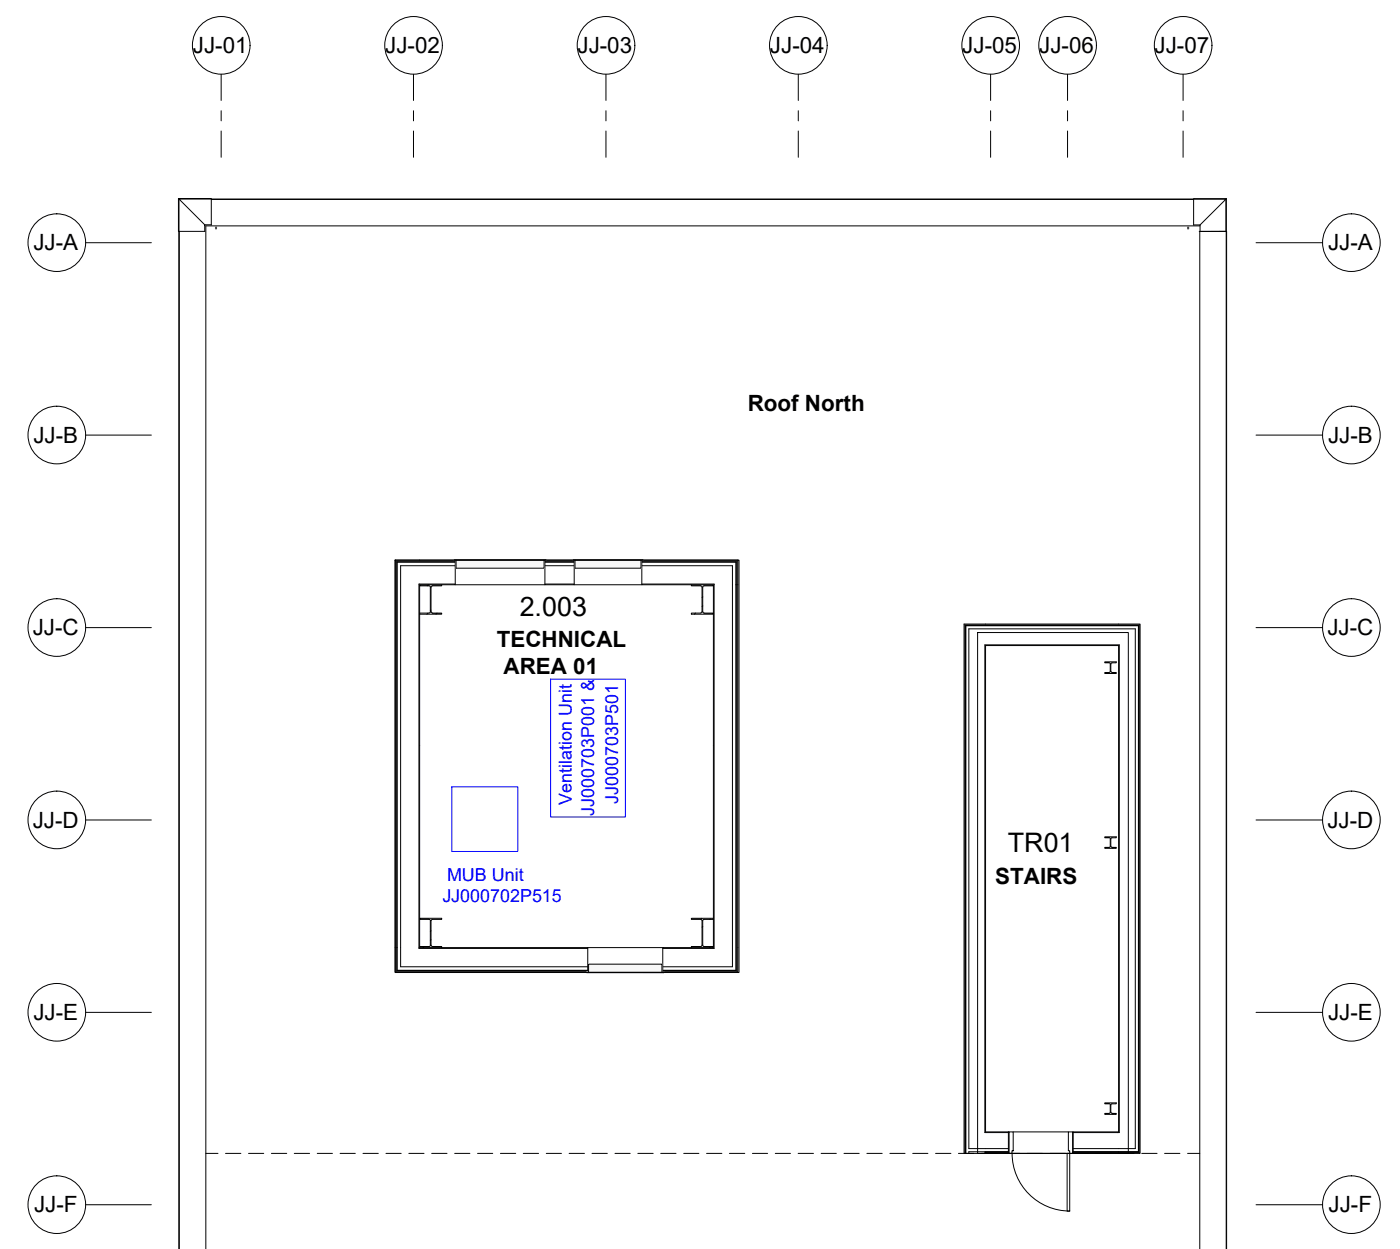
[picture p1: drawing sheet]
<svg xmlns="http://www.w3.org/2000/svg" width="433mm" height="386mm" viewBox="0 0 433 386" stroke-linecap="round" stroke-linejoin="round" font-family="sans-serif">
<!-- layer: A-WALL -->
<g fill="none" stroke="#000" stroke-width=".31">
<path d="M140.4 173.2h-18.2v127.4h59.2M140.8 173.2v7.6h-4.2M140.8 173.5h-18.3v126.8h59.3M140.8 174.9h-16.9v124h57.9M140.8 173.8h-18v119.2M168.5 173.2v7.6h9.1v-7.6M168.5 173.5h9.1M168.5 174.9h9.1M168.5 173.8h9.1M168.9 173.2h8.3M198.5 173.2v7.6h15.3M198.5 173.5h29.4v126.8h-22.9"/>
<path d="M198.5 174.9h28v124h-21.5M198.5 173.8h29.2v126.2h-22.7M198.8 173.2h29.4v127.4h-22.9M227.6 173.8v126.2h-22.6M129.8 181.1v8.5M129.8 189.9v94M140.8 180.6h-11.2v112.6h52.2M140.8 180.8h27.7M168.5 180.6h9.1M177.6 180.8h20.9M198.5 180.6h22.3v112.6h-15.8M220.6 181.1v8.5"/>
<path d="M220.6 189.9v94M298.6 193.4v163.2v-163.1M298.6 193.5h53.5M352.1 193.4v162.7v-162.6M122.8 293v7h59M129.8 284.3v8.3M136.6 293h68.4M181.8 293v7.6M213.8 293h-8.8v7.6M220.6 284.3v8.3M304.6 356.1v.5M304.8 356.4v.2"/>
<path d="M311.9 350h-7.1v-150.4h41.1v150.4h-14v6.6h20.7v-163.7h-54.5v163.7h6.7M311.9 350v6.6h-7.1M311.9 350.2h-7.3v-150.8h41.5v150.8h-14.2M311.9 356.4h-7.1v-.3h7.1h-12.3v.5M311.9 355.1h-12.3v-160.7h51.5v160.7h-19.2M311.9 350h.2M311.9 356.6h.2M313 356.6h17.8M313.3 350h17.1M331.7 350h.2M331.7 356.6h.2M331.9 356.4h20.4v-163.2h-53.9v163.4"/>
<path d="M331.9 356.1h20.2z"/>
</g>
<!-- layer: A-GENM -->
<g fill="none" stroke="#000" stroke-width=".31">
<path d="M55.2 61.4h10.1v8.2M55.2 61.4v10.1h8.2v-1.9M55.2 61.4l.2 .1v10M55.3 71.5v314.7M55.4 71.5v314.7M65.3 61.7h303.8M66.6 70.7h.4M66.6 70.3h.4M367.2 70.7h.4M367.2 70.3h.4M369.1 61.5h-313.7l7.9 8h2M369.1 61.6h10l-8 7.9h-2"/>
<path d="M370.9 71.6h.1M370.9 71.5h8.3M371.1 69.6v1.9M371.1 69.8h-307.4v316.4M379.2 71.5l.1 314.7M379.2 61.4h-10.1v8.2M379.2 61.4l-.1 10.1M379.2 61.4v10.1M371 386.2v-314.6l8.2-.1v314.7"/>
</g>
<!-- layer: S-COLS -->
<g fill="none" stroke="#000" stroke-width=".31">
<path d="M132.4 189.6l-.4 .3M132.5 180.8l-.4 .3M132.7 189.6h-2.9v.3h6.8v-.3h-2.9M132.7 181.1h-2.9v-.3h6.8v.3h-2.9l-.4 .4M132.7 181.1l.4 .4M133.1 181.6v7.5M133.1 189.1l-.4 .4M133.3 188.6l-.2 .2M133.3 181.6v7.5M133.3 189.1l.4 .4M135.2 189.6l-.4 .3M215.1 189.6l-.4 .3"/>
<path d="M216.7 189.6h-2.9v.3h6.8v-.3h-2.9M216.7 189.5l.4-.4v-7.8l-.4-.2h-2.9v-.3h6.8v.3h-2.9l-.3 .2-.1 7.8 .4 .4M217.3 184.5l-.2 .2M217.3 187.3l-.2 .2M343.3 205.3v2.2M343.4 205.3l-.4-.4h-1.3v-.3h3.5v.3h-1.3l-.3 .4M343.4 207.5l-.4 .4h-1.3v.3h3.5v-.3h-1.3l-.3-.4M343.5 205.3v2.2M344.4 207.9l-.3 .3M343.3 259.4v2.3M343.4 259.3l-.2-.3h-1.5v-.3h3.5v.3h-1.5l-.1 .3M343.5 259.4v2.3"/>
<path d="M343.4 261.6l-.4 .4h-1.3v.3h3.5v-.3h-1.3l-.3-.4M344.4 262l-.3 .3M131.2 292.6l-.4 .4M132.7 284.3h-2.9v-.4h6.8v.4h-2.9l-.4 .4M132.7 284.3l.4 .4M133.1 284.7v7.6M133.1 292.2l-.4 .4M133.3 284.7v7.6M133.3 287.8l-.2 .2M133.3 290.5l-.2 .2M133.3 292.2l.4 .4h2.9v.4h-6.8v-.4h2.9M213.8 283.9h6.8v.4h-2.9l-.3 .2-.1 7.7 .4 .4h2.9v.4h-6.8v-.4h2.9l.4-.2v-7.7l-.4-.4h-2.9z"/>
<path d="M217.1 283.9l-.4 .4M217.3 286.5l-.2 .2M219.7 284.1l-.2 .2M219.8 292.6l-.4 .4M343 344.2h-1.3v.3h3.5v-.3h-1.3M343.3 341.6v2.3M343.4 341.6l-.2-.3h-1.5v-.3h3.5v.3h-1.5l-.1 .3M343.4 343.8l-.4 .4M343.5 341.6v2.3M343.6 343.8l.3 .4M344.4 344.2l-.3 .3"/>
</g>
<!-- layer: A-GLAZ -->
<g fill="#f7f7f7" stroke="#f7f7f7" stroke-width=".31">
<path d="M140.4 173.1h28.5z"/>
<path d="M177.2 173.1h21.6z"/>
<path d="M181.4 300.6l23.9 .1zM181.4 300.6l23.9 .1z"/>
<path d="M182 298.1v2.5h22.7zM182 298.1h22.7v2.5z"/>
<path d="M140.4 173.1l28.5 .1zM140.4 173.1l28.5 .1z"/>
<path d="M141 173.2l27.3 2.5v-2.5zM141 173.2l27.3 2.5h-27.3z"/>
<path d="M177.2 173.1l21.6 .1zM177.2 173.1l21.6 .1z"/>
<path d="M177.8 173.2l20.4 2.5v-2.5zM177.8 173.2l20.4 2.5h-20.4z"/>
</g>
<path d="M140.4 173.1l28.5 .1zM141 173.2v2.5h27.3v-2.5M177.2 173.1l21.6 .1zM177.8 173.2v2.5h20.4v-2.5M181.4 300.6l23.9 .1zM182 300.6v-2.5h22.7v2.5" fill="none" stroke="#000" stroke-width=".31"/>
<!-- layer: A-DOOR -->
<path d="M313 356.6a17.8 17.8 0 0 0 17.8 17.8" fill="none" stroke="#000" stroke-width=".31"/>
<!-- layer: A-DOOR-FRAM -->
<path d="M312.1 350h1.2v5.8h-.3v.8h-.9zM330 356.6h.8v17.9h-.8zM330.4 350h1.3v6.6h-.9v-.8h-.4z" fill="none" stroke="#000" stroke-width=".31"/>
<!-- layer: S-GRID-IDEN -->
<g fill="none" stroke="#000" stroke-width=".31">
<circle cx="68.4" cy="14" r="8.9"/>
<circle cx="127.9" cy="14" r="8.9"/>
<circle cx="187.4" cy="14" r="8.9"/>
<circle cx="246.9" cy="14" r="8.9"/>
<circle cx="306.4" cy="14" r="8.9"/>
<circle cx="330.2" cy="14" r="8.9"/>
<circle cx="365.9" cy="14" r="8.9"/>
<circle cx="17.6" cy="75" r="8.9"/>
<circle cx="417.9" cy="75" r="8.9"/>
<circle cx="17.6" cy="134.5" r="8.9"/>
<circle cx="417.9" cy="134.5" r="8.9"/>
<circle cx="17.6" cy="194" r="8.9"/>
<circle cx="417.9" cy="194" r="8.9"/>
<circle cx="17.6" cy="253.5" r="8.9"/>
<circle cx="417.9" cy="253.5" r="8.9"/>
<circle cx="17.6" cy="313" r="8.9"/>
<circle cx="417.9" cy="313" r="8.9"/>
<circle cx="17.6" cy="372.5" r="8.9"/>
<circle cx="417.9" cy="372.5" r="8.9"/>
</g>
<!-- layer: S-GRID -->
<g fill="none" stroke="#000" stroke-width=".31">
<path d="M68.4 23v8.1M68.4 34.2v3.2M127.9 23v8.1M127.9 34.2v3.2M187.4 23v8.1M187.4 34.2v3.2M246.9 23v8.1M246.9 34.2v3.2M306.4 23v8.1M306.4 34.2v3.2M330.1 23v8.1M330.1 34.2v3.2"/>
<path d="M365.9 23v8.1M365.9 34.2v3.2M68.4 40.5v8.1M127.9 40.5v8.1M187.4 40.5v8.1M246.9 40.5v8.1M306.4 40.5v8.1M330.1 40.5v8.1M365.9 40.5v8.1M26.5 75h20.3M388.4 75h20.6M26.5 134.5h20.3"/>
<path d="M388.4 134.5h20.6M26.5 194h20.3M388.4 194h20.6M26.5 253.5h20.3M388.4 253.5h20.6M26.5 313h20.3M388.4 313h20.6M26.5 372.5h20.3M388.4 372.5h20.6"/>
</g>
<!-- layer: EQUIPMENT -->
<path d="M170.3 210h23.1v42.6h-23.1zM139.7 243.3h20.4v20h-20.4z" fill="none" stroke="#00f" stroke-width=".31"/>
<!-- layer: 0 -->
<path d="M122.2 173.2h106.3v127.5h-106.3zM302.3 195.6h46.6v161h-46.6z" fill="none" stroke="#000" stroke-width=".31"/>
<!-- layer: Divider -->
<g fill="none" stroke="#000" stroke-width=".31">
<path d="M63.7 356.6h3.7M69.7 356.6h4.8M76.9 356.6h4.7M83.9 356.6h4.8M91 356.6h4.7M98.1 356.6h4.7M105.2 356.6h4.7M112.3 356.6h4.7M119.4 356.6h4.7M126.4 356.6h4.7M133.5 356.6h4.7M140.6 356.6h4.7"/>
<path d="M147.7 356.6h4.7M154.8 356.6h4.7M161.8 356.6h4.8M168.9 356.6h4.7M176 356.6h4.7M183.1 356.6h4.7M190.2 356.6h4.7M197.3 356.6h4.7M204.3 356.6h4.8M211.4 356.6h4.7M218.5 356.6h4.7M225.6 356.6h4.7"/>
<path d="M232.7 356.6h4.7M239.8 356.6h4.7M246.8 356.6h4.8M253.9 356.6h4.7M261 356.6h4.7M268.1 356.6h4.7M275.2 356.6h4.7M282.3 356.6h4.7M289.3 356.6h4.8M296.4 356.6h4.7M303.5 356.6h4.7M310.6 356.6h4.7"/>
<path d="M317.7 356.6h4.7M324.8 356.6h4.7M331.8 356.6h4.8M338.9 356.6h4.7M346 356.6h4.7M353.1 356.6h4.7M360.2 356.6h4.7M367.3 356.6h3.7"/>
</g>
<g font-size="8.3">
<text x="160.7" y="190.3">2.003</text>
<text x="311.7" y="263.5">TR01</text>
</g>
<g font-size="6.9">
<text x="59.6" y="16.5">JJ-01</text>
<text x="119.1" y="16.5">JJ-02</text>
<text x="178.6" y="16.5">JJ-03</text>
<text x="238.1" y="16.5">JJ-04</text>
<text x="297.6" y="16.5">JJ-05</text>
<text x="321.4" y="16.5">JJ-06</text>
<text x="357.1" y="16.5">JJ-07</text>
<text x="10.3" y="77.4">JJ-A</text>
<text x="410.7" y="77.4">JJ-A</text>
<text x="231.3" y="127.1">Roof North</text>
<text x="10.3" y="136.9">JJ-B</text>
<text x="410.7" y="136.9">JJ-B</text>
<text x="10.1" y="196.4">JJ-C</text>
<text x="410.5" y="196.4">JJ-C</text>
<text x="153.7" y="200.1">TECHNICAL</text>
<text x="155.7" y="208.4">AREA 01</text>
<text x="10.1" y="255.9">JJ-D</text>
<text x="410.5" y="255.9">JJ-D</text>
<text x="307.8" y="273.5">STAIRS</text>
<text x="10.3" y="315.4">JJ-E</text>
<text x="410.7" y="315.4">JJ-E</text>
<text x="10.5" y="374.9">JJ-F</text>
<text x="410.9" y="374.9">JJ-F</text>
</g>
<g font-size="5.5" fill="#00f">
<text x="176.8" y="248.8" transform="rotate(-90 176.8 248.8)">Ventilation Unit</text>
<text x="191.2" y="248.6" transform="rotate(-90 191.2 248.6)">JJ000703P501</text>
<text x="183.8" y="252.3" transform="rotate(-90 183.8 252.3)">JJ000703P001 &amp;</text>
<text x="138.2" y="272.2">MUB Unit</text>
<text x="136.8" y="278.8">JJ000702P515</text>
</g>
</svg>
